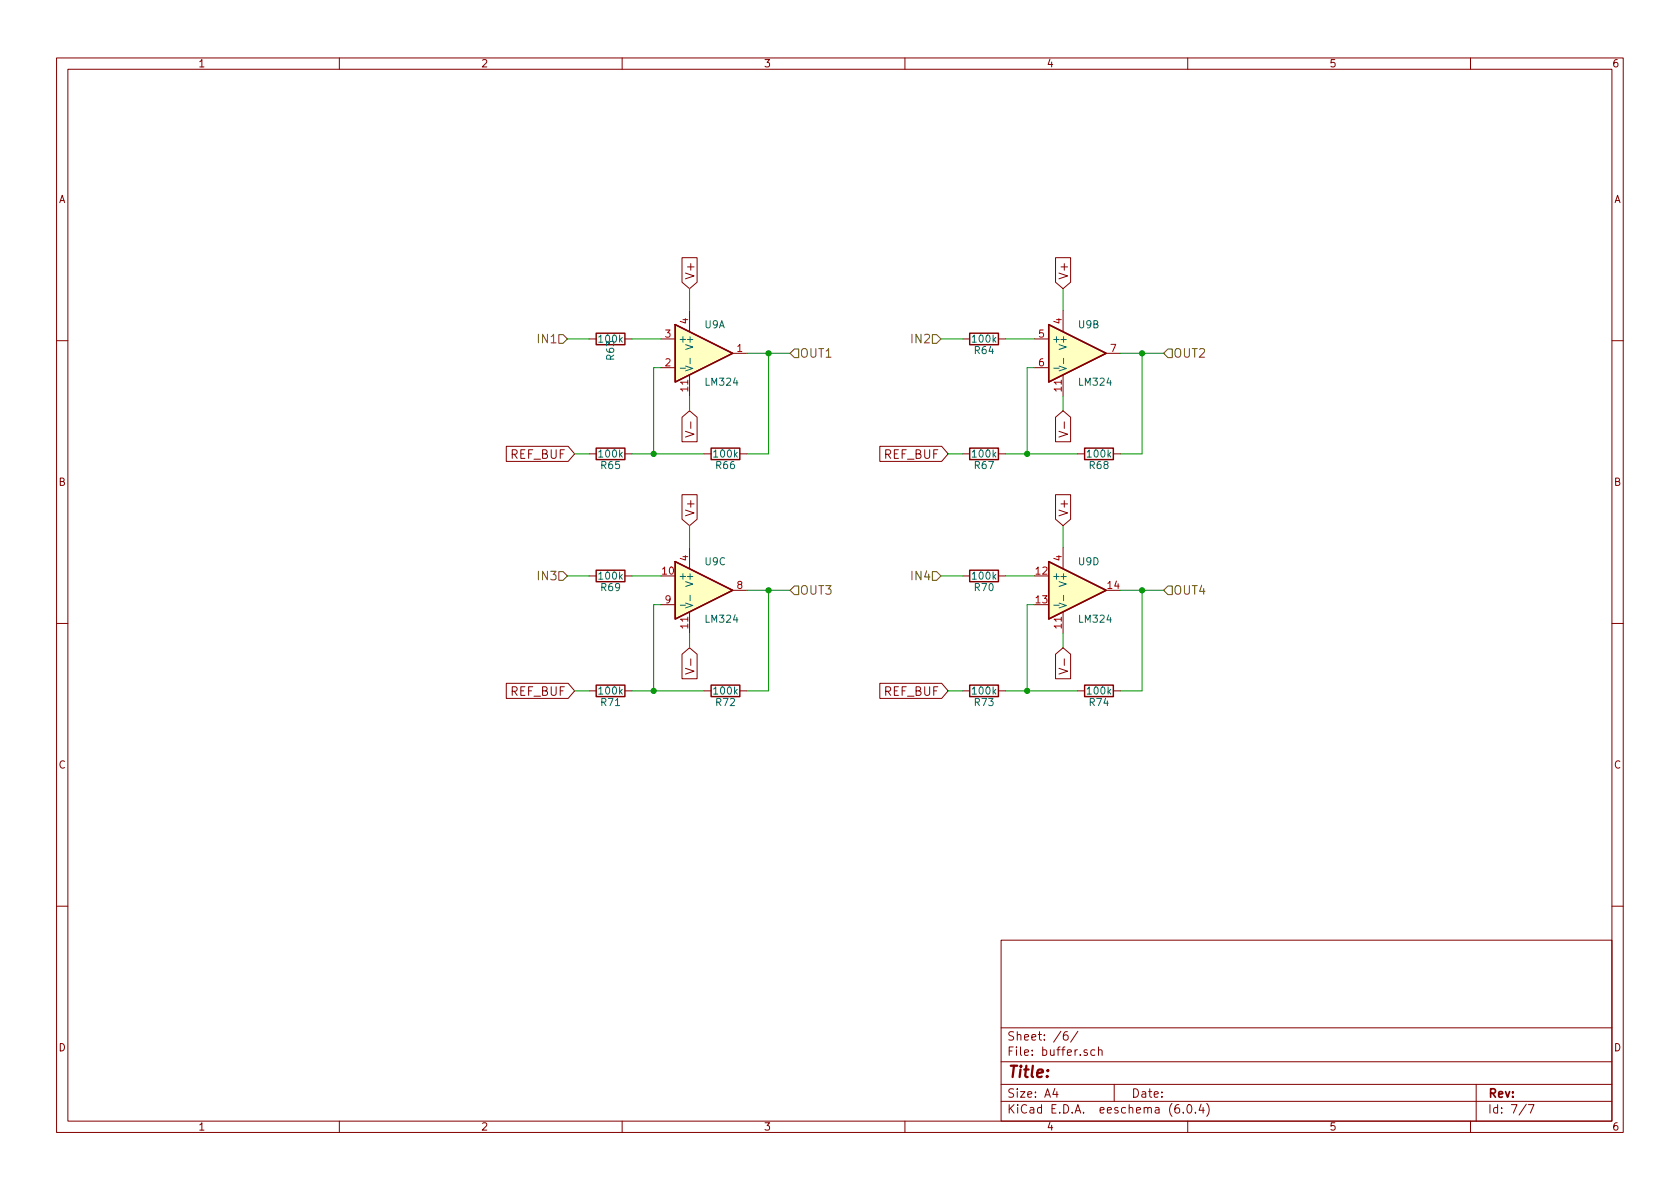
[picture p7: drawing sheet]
<svg xmlns="http://www.w3.org/2000/svg" width="297mm" height="210mm" viewBox="0 0 297 210" stroke-linecap="round" stroke-linejoin="round" font-family="sans-serif">
<g fill="none" stroke="#840000" stroke-width=".18">
<path d="M10 10.2h277v190.1h-277zM12 12.2h273v186.1h-273zM60 10.2v2M110 10.2v2M160 10.2v2M210 10.2v2M260 10.2v2M104.1 59.9h1.3M110.5 59.9h1.3M116.8 59.9h2.6M120.6 45.6h2.7v4.3l-1.4 1.1-1.3-1.1zM121.9 54.9v3.8"/>
<path d="M170.2 59.9h1.2M176.5 59.9h1.3M182.9 59.9h2.5M186.6 45.6h2.7v4.3l-1.3 1.1-1.4-1.1zM188 54.9v3.8M10 60.2h2M89.5 78.9h11l1.1 1.4-1.1 1.3h-11zM116.8 65h2.6M120.6 73.8l1.3-1.2 1.4 1.2v4.3h-2.7zM121.2 76.3l1.5 .5-1.5 .5M121.9 66.3v3.8M122.1 74.6v1.2"/>
<path d="M129.5 62.5h2.6M155.6 78.9h10.9l1.1 1.4-1.1 1.3h-10.9zM182.9 65h2.5M186.6 73.8l1.4-1.2 1.3 1.2v4.3h-2.7zM187.2 76.3l1.6 .5-1.6 .5M188 66.3v3.8M188.2 74.6v1.2M195.6 62.5h2.5M285 60.2h2M104.1 80.3h1.3M110.5 80.3h1.3M120.6 87.5h2.7v4.3l-1.4 1.2-1.3-1.2z"/>
<path d="M121.9 96.8v3.8M124.5 80.3h1.2M130.8 80.3h1.3M170.2 80.3h1.2M176.5 80.3h1.3M186.6 87.5h2.7v4.3l-1.3 1.2-1.4-1.2zM188 96.8v3.8M190.5 80.3h1.3M196.8 80.3h1.3M10 110.2h2M104.1 101.8h1.3M110.5 101.8h1.3"/>
<path d="M116.8 106.9h2.6M120.6 115.7l1.3-1.2 1.4 1.2v4.3h-2.7zM121.2 118.2l1.5 .5-1.5 .5M121.9 108.2v3.8M122.1 116.5v1.2M129.5 104.4h2.6M170.2 101.8h1.2M176.5 101.8h1.3M186.6 115.7l1.4-1.2 1.3 1.2v4.3h-2.7zM187.2 118.2l1.6 .5-1.6 .5M188 108.2v3.8M188.2 116.5v1.2"/>
<path d="M285 110.2h2M89.5 120.8h11l1.1 1.4-1.1 1.3h-11zM104.1 122.2h1.3M110.5 122.2h1.3M124.5 122.2h1.2M130.8 122.2h1.3M155.6 120.8h10.9l1.1 1.4-1.1 1.3h-10.9zM170.2 122.2h1.2M176.5 122.2h1.3M190.5 122.2h1.3M196.8 122.2h1.3M10 160.2h2"/>
<path d="M177 166.3h108v32h-108zM285 160.2h2M60 198.3v2M110 198.3v2M160 198.3v2M177 194.8h108M177 191.8h108M177 187.8h108M177 181.8h108M186.5 192.5l-.4 1h1M186.9 193v1M188.7 182.4a.59 .59 0 0 0-.7 .7v.5l.1 .3h.5l.2-.1 .1-.5-.2-.2-.4-.1-.3 .3"/>
<path d="M190.6 182.4l-1.3 1.9M193.6 185.7l-.5-.1-.2 .3v.4l.1 .3h.6M194.2 185.8l.2-.2 .4 .1 .1 .9M194.2 185.1v1.5M197 191.8v3M208.4 195.3a.59 .59 0 0 0-.7 .7v.5l.2 .3h.4l.2-.1 .1-.5-.2-.2-.4-.1-.3 .3M209.2 196.7v.1M210 198.3v2M210.1 195.4l.1-.1a.81 .81 0 0 1 .6 .7 .81 .81 0 0 1-.3 .8h-.1a.81 .81 0 0 1-.6-.6 .81 .81 0 0 1 .3-.8zM211.4 196.7v.1M212.4 195.3l-.4 1h.9M212.7 195.8v1"/>
<path d="M213.4 195.1a1.72 1.72 0 0 1 0 2.3M260 198.3v2M261 191.8v6.5M269.9 195.3l-1.3 1.9M270.2 195.3h1l-.6 1.5"/>
</g>
<g fill="none" stroke="#840000" stroke-width=".25">
<path d="M105.4 58.9h5.1v2.1h-5.1zM119.4 57.4l10.1 5.1-10.1 5.1zM171.4 58.9h5.1v2.1h-5.1zM185.4 57.4l10.2 5.1-10.2 5.1zM105.4 79.2h5.1v2.1h-5.1zM125.7 79.2h5.1v2.1h-5.1zM171.4 79.2h5.1v2.1h-5.1zM191.8 79.2h5v2.1h-5zM119.4 99.3l10.1 5.1-10.1 5.1zM185.4 99.3l10.2 5.1-10.2 5.1zM105.4 100.8h5.1v2.1h-5.1zM171.4 100.8h5.1v2.1h-5.1z"/>
<path d="M105.4 121.2h5.1v2h-5.1zM125.7 121.2h5.1v2h-5.1zM171.4 121.2h5.1v2h-5.1zM191.8 121.2h5v2h-5z"/>
</g>
<g fill="#ffffc2" stroke="#ffffc2" stroke-width=".18">
<path d="M185.4 99.3l10.2 5.1-10.2 5.1z"/>
<path d="M185.4 57.4l10.2 5.1-10.2 5.1z"/>
<path d="M119.4 99.3l10.1 5.1-10.1 5.1z"/>
<path d="M119.4 57.4l10.1 5.1-10.1 5.1z"/>
</g>
<path d="M120.3 65.1h.9M121.2 64.7l1.3 .5-1.3 .4M122 63.3v1M186.3 65.1h1M187.3 64.7l1.2 .5-1.2 .4M188.1 63.3v1M120.3 107h.9M121.2 106.6l1.3 .5-1.3 .4M122 105.3v.9M186.3 107h1M187.3 106.6l1.2 .5-1.2 .4M188.1 105.3v.9" fill="none" stroke="#006464" stroke-width=".18"/>
<path d="M98.8 59.2h.8l.7 .7-.7 .8h-.8zM164.8 59.2h.8l.8 .7-.8 .8h-.8zM139.7 62.5l.8-.8h.7v1.5h-.7zM205.7 62.5l.8-.8h.8v1.5h-.8zM98.8 101.1h.8l.7 .7-.7 .8h-.8zM140.5 103.6h.7v1.6h-.7l-.8-.8zM164.8 101.1h.8l.8 .7-.8 .8h-.8zM206.5 103.6h.8v1.6h-.8l-.8-.8z" fill="none" stroke="#725600" stroke-width=".18"/>
<g fill="none" stroke="#009600" stroke-width=".18">
<path d="M100.3 59.9h3.8M111.8 59.9h5M121.9 51v3.9M166.4 59.9h3.8M177.8 59.9h5.1M188 51v3.9M116.8 65h-1.2v15.3M121.9 70.1v2.5M132.1 62.5h7.6M135.9 62.5v17.8h-3.8M182.9 65h-1.3v15.3M188 70.1v2.5"/>
<path d="M198.1 62.5h7.6M201.9 62.5v17.8h-3.8M101.6 80.3h2.5M111.8 80.3h12.7M121.9 93v3.8M167.6 80.3h2.6M177.8 80.3h12.7M188 93v3.8M100.3 101.8h3.8M111.8 101.8h5M116.8 106.9h-1.2v15.3M121.9 112v2.5"/>
<path d="M132.1 104.4h7.6M135.9 104.4v17.8h-3.8M166.4 101.8h3.8M177.8 101.8h5.1M182.9 106.9h-1.3v15.3M188 112v2.5M198.1 104.4h7.6M201.9 104.4v17.8h-3.8M101.6 122.2h2.5M111.8 122.2h12.7M167.6 122.2h2.6M177.8 122.2h12.7"/>
</g>
<g fill="#009600" stroke="#009600" stroke-width=".18">
<circle cx="115.6" cy="80.3" r=".46"/>
<circle cx="115.6" cy="122.2" r=".46"/>
<circle cx="135.9" cy="62.5" r=".46"/>
<circle cx="135.9" cy="104.4" r=".46"/>
<circle cx="201.9" cy="62.5" r=".46"/>
<circle cx="181.6" cy="80.3" r=".46"/>
<circle cx="181.6" cy="122.2" r=".46"/>
<circle cx="201.9" cy="104.4" r=".46"/>
</g>
<text font-size="2.8" fill="#840000" x="178" y="190.6">Title:</text>
<g font-size="2.1" fill="#840000">
<text x="122.8" y="49.5" transform="rotate(-90 122.8 49.5)">V+</text>
<text x="188.8" y="49.5" transform="rotate(-90 188.8 49.5)">V+</text>
<text x="90.3" y="81.1">REF_BUF</text>
<text x="156.3" y="81.1">REF_BUF</text>
<text x="122.8" y="91.4" transform="rotate(-90 122.8 91.4)">V+</text>
<text x="188.8" y="91.4" transform="rotate(-90 188.8 91.4)">V+</text>
<text x="90.3" y="123">REF_BUF</text>
<text x="156.3" y="123">REF_BUF</text>
<text x="178" y="184">Sheet: /6/</text>
<text x="178" y="186.7">File: buffer.sch</text>
<text x="178" y="196.9">KiCad E.D.A. eeschema (6.0.4)</text>
<text x="178" y="194.1">Size: A4</text>
<text x="200" y="194.1">Date:</text>
<text x="263" y="194.1">Rev:</text>
<text x="263" y="196.9">Id: 7/7</text>
</g>
<g font-size="2.1" fill="#725600">
<text x="95.4" y="60.7">IN1</text>
<text x="141.3" y="63.2">OUT1</text>
<text x="161.4" y="60.7">IN2</text>
<text x="207.4" y="63.2">OUT2</text>
<text x="95.4" y="102.6">IN3</text>
<text x="141.3" y="105.2">OUT3</text>
<text x="161.4" y="102.6">IN4</text>
<text x="207.4" y="105.2">OUT4</text>
</g>
<g font-size="1.8" fill="#840000">
<text x="35" y="11.9">1</text>
<text x="85" y="11.9">2</text>
<text x="135" y="11.9">3</text>
<text x="185" y="11.9">4</text>
<text x="235" y="11.9">5</text>
<text x="285" y="11.9">6</text>
<text x="10.3" y="35.9">A</text>
<text x="285.3" y="35.9">A</text>
<text x="10.3" y="85.9">B</text>
<text x="285.3" y="85.9">B</text>
<text x="10.3" y="135.9">C</text>
<text x="285.3" y="135.9">C</text>
<text x="10.3" y="185.9">D</text>
<text x="285.3" y="185.9">D</text>
<text x="35" y="199.9">1</text>
<text x="85" y="199.9">2</text>
<text x="135" y="199.9">3</text>
<text x="185" y="199.9">4</text>
<text x="235" y="199.9">5</text>
<text x="285" y="199.9">6</text>
</g>
<g font-size="1.8" fill="#a90000">
<text x="117.6" y="59.7">3</text>
<text x="121.7" y="57.3" transform="rotate(-90 121.7 57.3)">4</text>
<text x="183.7" y="59.7">5</text>
<text x="187.7" y="57.3" transform="rotate(-90 187.7 57.3)">4</text>
<text x="117.6" y="64.8">2</text>
<text x="130.3" y="62.2">1</text>
<text x="183.7" y="64.8">6</text>
<text x="196.4" y="62.2">7</text>
<text x="121.7" y="69.2" transform="rotate(-90 121.7 69.2)">11</text>
<text x="187.7" y="69.2" transform="rotate(-90 187.7 69.2)">11</text>
<text x="117.1" y="101.6">10</text>
<text x="121.7" y="99.2" transform="rotate(-90 121.7 99.2)">4</text>
<text x="183.2" y="101.6">12</text>
<text x="187.7" y="99.2" transform="rotate(-90 187.7 99.2)">4</text>
<text x="117.6" y="106.7">9</text>
<text x="130.3" y="104.1">8</text>
<text x="183.2" y="106.7">13</text>
<text x="195.9" y="104.1">14</text>
<text x="121.7" y="111.1" transform="rotate(-90 121.7 111.1)">11</text>
<text x="187.7" y="111.1" transform="rotate(-90 187.7 111.1)">11</text>
</g>
<g font-size="1.8" fill="#006464">
<text x="124.6" y="58">U9A</text>
<text x="190.7" y="58">U9B</text>
<text x="106" y="60.6">100k</text>
<text x="108.6" y="63.6" transform="rotate(-90 108.6 63.6)">R63</text>
<text x="119.9" y="60.6">+</text>
<text x="122.6" y="61.4" transform="rotate(-90 122.6 61.4)">V+</text>
<text x="172" y="60.6">100k</text>
<text x="172.4" y="62.6">R64</text>
<text x="185.9" y="60.6">+</text>
<text x="188.6" y="61.4" transform="rotate(-90 188.6 61.4)">V+</text>
<text x="124.8" y="68.2">LM324</text>
<text x="190.9" y="68.2">LM324</text>
<text x="106" y="80.9">100k</text>
<text x="106.3" y="82.9">R65</text>
<text x="126.3" y="80.9">100k</text>
<text x="126.6" y="82.9">R66</text>
<text x="172" y="80.9">100k</text>
<text x="172.4" y="82.9">R67</text>
<text x="192.3" y="80.9">100k</text>
<text x="192.7" y="82.9">R68</text>
<text x="124.7" y="99.9">U9C</text>
<text x="190.7" y="99.9">U9D</text>
<text x="106" y="102.5">100k</text>
<text x="106.3" y="104.5">R69</text>
<text x="119.9" y="102.5">+</text>
<text x="122.6" y="103.3" transform="rotate(-90 122.6 103.3)">V+</text>
<text x="172" y="102.5">100k</text>
<text x="172.4" y="104.5">R70</text>
<text x="185.9" y="102.5">+</text>
<text x="188.6" y="103.3" transform="rotate(-90 188.6 103.3)">V+</text>
<text x="124.8" y="110.1">LM324</text>
<text x="190.9" y="110.1">LM324</text>
<text x="106" y="122.8">100k</text>
<text x="106.3" y="124.8">R71</text>
<text x="126.3" y="122.8">100k</text>
<text x="126.6" y="124.8">R72</text>
<text x="172" y="122.8">100k</text>
<text x="172.4" y="124.8">R73</text>
<text x="192.3" y="122.8">100k</text>
<text x="192.7" y="124.8">R74</text>
</g>
</svg>
